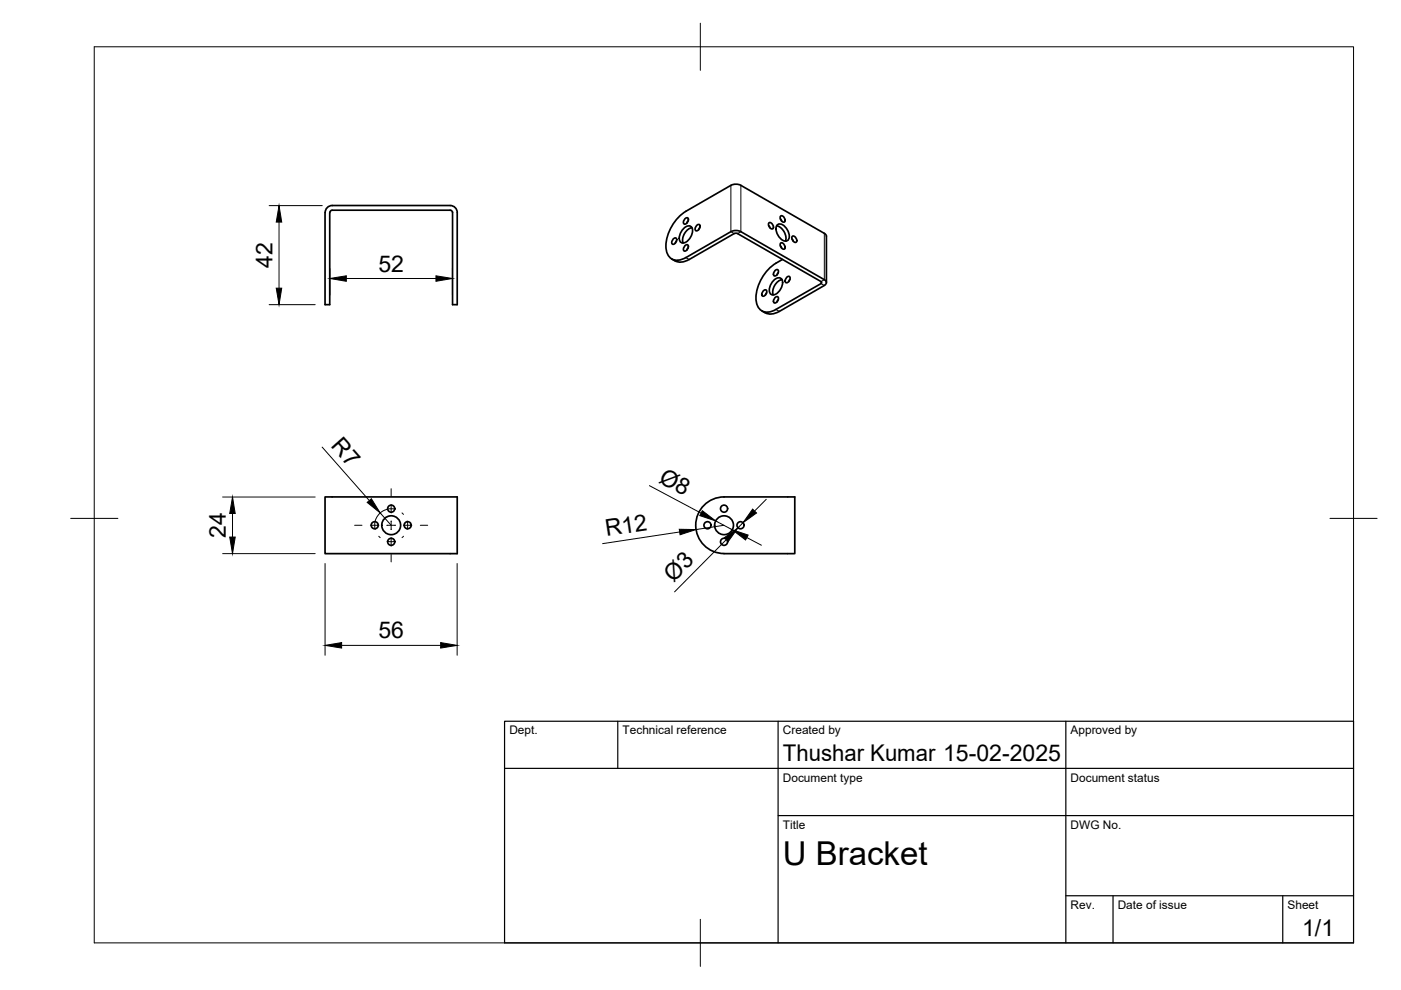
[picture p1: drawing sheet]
<svg xmlns="http://www.w3.org/2000/svg" width="297mm" height="210mm" viewBox="0 0 297 210" stroke-linecap="round" stroke-linejoin="round" font-family="sans-serif">
<!-- layer: Visible -->
<g fill="none" stroke="#000" stroke-width=".36">
<path d="M157.1 39.3l17.7 10.2M157.1 39.3a2.33 2.33 0 0 0-2.1 0l-9.6 5.5M68.9 45.1a1.49 1.49 0 0 1 1.5-1.5h25.1a1.49 1.49 0 0 1 1.4 1.5v19.5h-1v-19.5v-.3l-.4-.2h-25.3l-.3 .5v19.5h-1v-19.5M142.4 54.9l.7 .4M142.7 50.7l.5-.3a.76 .76 0 0 1 .1 .9 .76 .76 0 0 1-.8 .4v-.5zM143.4 51.1l-.2 .4M145.1 48.3a1 1 0 0 1 1.3-.3 1 1 0 0 1 .4 1.4l-.4 .9a1.62 1.62 0 0 1-2.1 1 2.4 2.4 0 0 1 .8-3zM145.2 52.1l.5-.2a.76 .76 0 0 1 .1 .9 .76 .76 0 0 1-.8 .3l-.1-.5zM145.2 46.4l.5-.2a.76 .76 0 0 1 .1 .9 .76 .76 0 0 1-.8 .3l-.1-.5zM145.4 44.8a9.1 9.1 0 0 0-4.1 8.2 2.36 2.36 0 0 0 3.4 2l.7-.4M145.9 52.5l-.3 .5M145.9 46.8l-.3 .5"/>
<path d="M146.7 48.3a2.72 2.72 0 0 0-1.9 3.2M147.7 47.8l.5-.2a.76 .76 0 0 1 .1 .9 .76 .76 0 0 1-.9 .3v-.5zM148.4 48.3l-.3 .4M157.1 49.1l17.7 10.2 .4 .5-.1 .5-.3 .2-9.6 5.5M157.1 49.1a2.33 2.33 0 0 0-2.1 0l-9.6 5.5M163 47.8l.2 .5M163 47.3a.76 .76 0 0 1 .8 .3 .76 .76 0 0 1-.1 .9l-.6-.4zM164.1 59.4a1 1 0 0 1 1.4-.4 1 1 0 0 1 .4 1.4l-.4 .9a1.62 1.62 0 0 1-2.1 1 2.4 2.4 0 0 1 .7-2.9zM164.3 57.4l.5-.3a.76 .76 0 0 1 .1 .9 .76 .76 0 0 1-.8 .4l-.1-.5zM164.7 47.9a2.72 2.72 0 0 1 1.8 3.2M164.8 47.7a1.62 1.62 0 0 1 2.1 1 1.63 1.63 0 0 1-.1 2.4 2.49 2.49 0 0 1-2-3.4zM165 57.8l-.2 .5"/>
<path d="M165.5 52.1l.2 .5M165.5 46.4l.2 .5M165.5 51.6a.76 .76 0 0 1 .8 .3 .76 .76 0 0 1-.1 .9l-.6-.4zM165.5 45.8a.76 .76 0 0 1 .8 .4 .76 .76 0 0 1-.1 .9l-.6-.5zM165.8 59.3a2.72 2.72 0 0 0-1.8 3.2M165.9 55a9.3 9.3 0 0 0-5.6 9 2.36 2.36 0 0 0 3.5 2l10.3-5.9 .1-.3-18-10.4-.5 .1-9.6 5.5a3 3 0 0 1-3 .3M166.8 58.8l.5-.2a.76 .76 0 0 1 .1 .9 .76 .76 0 0 1-.9 .3v-.5zM167.5 59.2l-.3 .5M167.9 50.7l.3 .4M168 50.1a.76 .76 0 0 1 .8 .4 .76 .76 0 0 1-.1 .9l-.7-.5zM174.8 49.5l.4 .6v9.8M161.5 65.9a3 3 0 0 0 3.7 .1"/>
<path d="M161.8 61.7l.5-.3a.76 .76 0 0 1 .1 .9 .76 .76 0 0 1-.8 .4v-.5zM162.5 62.1l-.2 .4M164.3 63.1l.5-.2a.76 .76 0 0 1 .1 .9 .76 .76 0 0 1-.8 .3l-.1-.5zM165 63.5l-.2 .5M68.9 105.4h28v12h-28zM153.5 117.4a6 6 0 0 1-6-6 6 6 0 0 1 6-6h15v12h-15"/>
<circle cx="79.4" cy="111.4" r=".75"/>
<circle cx="82.9" cy="114.9" r=".75"/>
<circle cx="82.9" cy="107.8" r=".75"/>
<circle cx="82.9" cy="111.4" r="2"/>
<circle cx="86.4" cy="111.4" r=".75"/>
<circle cx="150" cy="111.4" r=".75"/>
<circle cx="153.5" cy="107.8" r=".75"/>
<circle cx="153.5" cy="114.9" r=".75"/>
<circle cx="153.5" cy="111.4" r="2"/>
<circle cx="157" cy="111.4" r=".75"/>
</g>
<!-- layer: Visible Narrow -->
<path d="M155 39.3v9.8l.7 .4M157.1 39.3v9.8l-.7 .4M145.4 54.6l.7 .4M174.8 49.5v9.8l-.7 .4v.4l.7 .4M164.5 65.6l.7 .4" fill="none" stroke="#000" stroke-width=".21"/>
<!-- layer: BORDER -->
<path d="M20 9.9h267v190h-267zM148.5 4.9v10M15 109.9h10M282 109.9h10M148.5 194.9v10" fill="none" stroke="#000" stroke-width=".21"/>
<!-- layer: TITLEBLOCK -->
<path d="M107 152.9h180v47h-180zM131 152.9v10M165 152.9v47M226 152.9v47M107 162.9h180M165 172.9h122M226 189.9h61M236 189.9v10M272 189.9v10" fill="none" stroke="#000" stroke-width=".25"/>
<!-- layer: FD_Dimensions -->
<g fill="none" stroke="#000" stroke-width=".21">
<path d="M57.1 43.6h11.2M59.2 47.1v14M69.9 57v5.5M73.4 59h19M95.9 57v5.5M57.1 64.6h9.7M68.3 94.8l10 11.3M47.2 117.4h19.6M47.2 105.4h19.6M49.3 108.9v5M68.9 119.5v19.4M80.6 108.7l2.3 2.7"/>
<path d="M96.9 119.5v19.4M137.7 103l10.9 5.8M144.1 112.8l-16.3 2.5M151.7 110.4l3.6 1.9M153.5 111.4l-5.9 .9M154 114.4l-11 11.1M157.5 110.8l-1 1.1M158.3 114l3.1 1.6M162.5 105.9l-2.5 2.5M72.4 136.8h21"/>
</g>
<g fill="#000" stroke="#000" stroke-width=".21">
<path d="M59.2 43.6l.5 3.5h-1.1zM69.9 59l3.5-.5v1.1zM92.4 58.5l3.5 .5-3.5 .6zM58.6 61.1h1.1l-.5 3.5zM48.7 113.9h1.2l-.6 3.5zM49.3 105.4l.6 3.5h-1.2zM77.9 106.5l.8-.8 1.9 3zM144 112.2l3.6 .1-3.4 1.1zM148.9 108.3l2.8 2.1-3.3-1.1zM153.6 114l2.9-2.1-2.1 2.9zM155.3 112.3l3.3 1.1-.5 1.1zM159.6 107.9l.8 .9-2.9 2z"/>
<path d="M68.9 136.8l3.5-.6v1.2zM93.4 136.2l3.5 .6-3.5 .6z"/>
</g>
<!-- layer: Smart Centers -->
<g fill="none" stroke="#000" stroke-width=".21">
<path d="M75.2 111.4h1.6M78.5 111.4h1.8M80.3 113.7l.3 .3M82 108a3.5 3.5 0 0 0-2.4 4.2M82 111.4h1.8M82.1 114.8l.7 .1 1-.1M82.1 108l1-.1 .7 .1M82.9 103.6v1.6M82.9 107v1.8M82.9 110.5v1.8M82.9 114v1.8M82.9 117.6v1.5"/>
<path d="M85.2 108.7l.4 .4M85.5 111.4h1.8M85.6 113.7l-.4 .3M86.3 110.5l.1 .7-.1 1M89.1 111.4h1.6"/>
</g>
<text font-size="7" x="166" y="183.4">U Bracket</text>
<g font-size="4.9">
<text x="57.8" y="56.7" transform="rotate(-90 57.8 56.7)">42</text>
<text x="80.2" y="57.6">52</text>
<text x="70" y="94.7" transform="rotate(49 70 94.7)">R7</text>
<text x="139.5" y="102.2" transform="rotate(28 139.5 102.2)">Ø8</text>
<text x="128.6" y="113.7" transform="rotate(-9 128.6 113.7)">R12</text>
<text x="47.9" y="114.1" transform="rotate(-90 47.9 114.1)">24</text>
<text x="142.8" y="123.5" transform="rotate(-45 142.8 123.5)">Ø3</text>
<text x="80.2" y="135.4">56</text>
<text x="166" y="161.4">Thushar Kumar 15-02-2025</text>
<text x="276.1" y="198.6">1/1</text>
</g>
<g font-size="2.5">
<text x="108" y="155.7">Dept.</text>
<text x="132" y="155.7">Technical reference</text>
<text x="166" y="155.7">Created by</text>
<text x="227" y="155.7">Approved by</text>
<text x="166" y="165.7">Document type</text>
<text x="227" y="165.7">Document status</text>
<text x="166" y="175.7">Title</text>
<text x="227" y="175.7">DWG No.</text>
<text x="227" y="192.7">Rev.</text>
<text x="237" y="192.7">Date of issue</text>
<text x="273" y="192.7">Sheet</text>
</g>
</svg>
